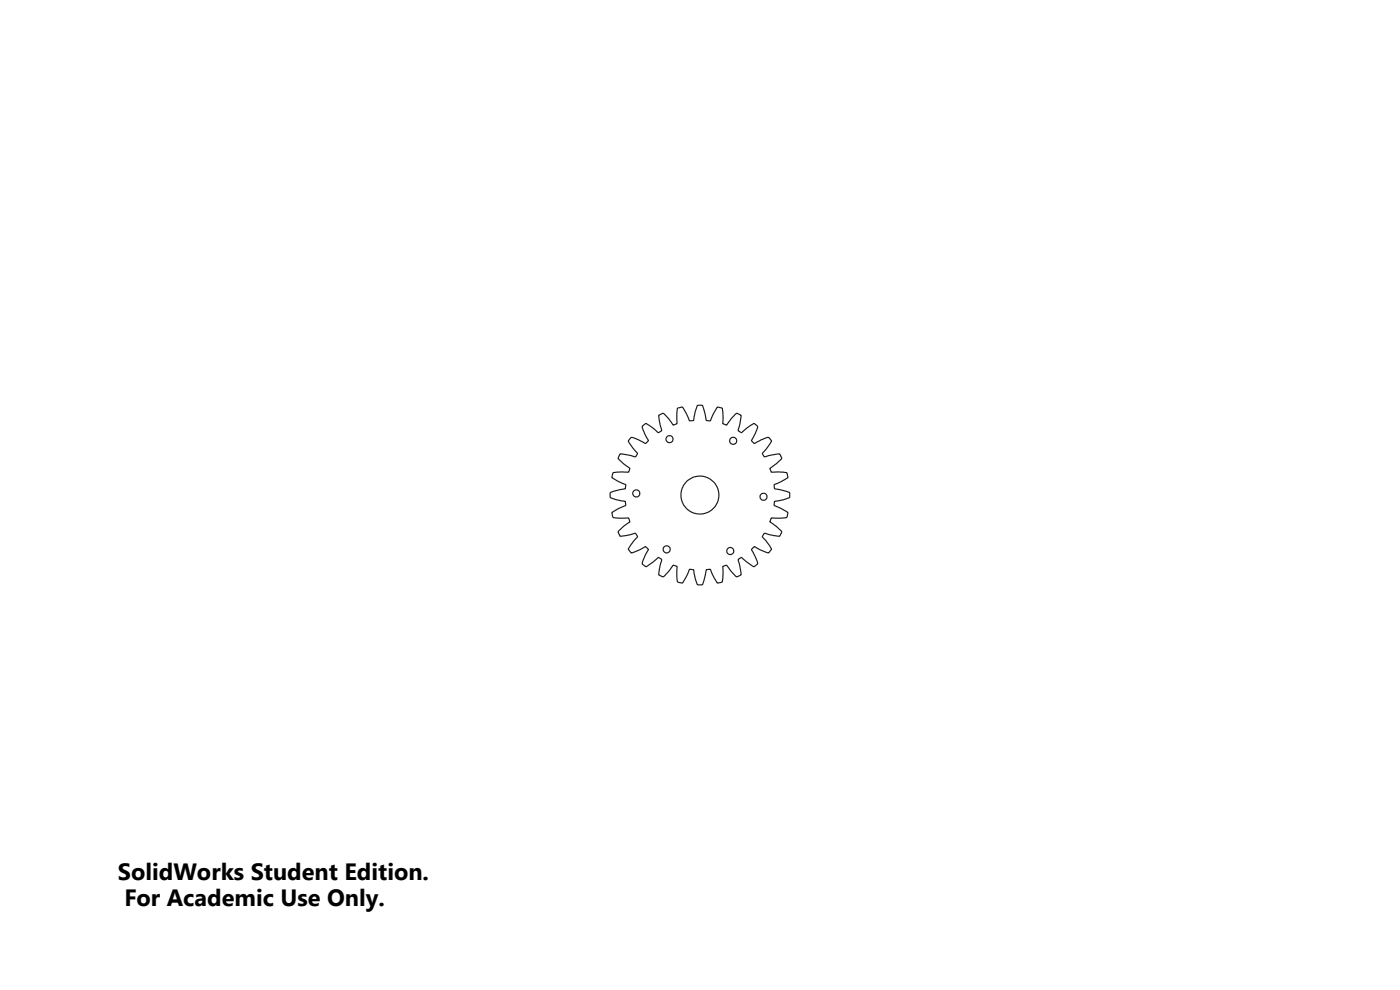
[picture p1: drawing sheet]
<svg xmlns="http://www.w3.org/2000/svg" width="297mm" height="210mm" viewBox="0 0 297 210" stroke-linecap="round" stroke-linejoin="round" font-family="sans-serif">
<g fill="none" stroke="#191924" stroke-width=".25">
<path d="M133.9 92.7l1.6 .6 1.4 .8 .7-.6-1.1-2.2a.88 .88 0 0 1 .4-1.4 7.5 7.5 0 0 1 2.8 1.9l.7-.4-.5-2.1-.2-1.2 1-.5 1.2 1.2 .9 1.4 .9-.3-.1-2.5a.8 .8 0 0 1 .9-1l.3-.1 .8 1.5 .7 1.5 .8-.1 .3-1.6 .6-1.6h1l.8 3.2 .9 .1 .6-1.5 .9-1.5 1 .3 .1 3.3 .8 .3 1-1.4 1.2-1.2 .9 .5-.6 3.3 .7 .4 1.9-1.6a.84 .84 0 0 1 1.5 .2l.1 .1-.3 .8-1.1 2.2 .6 .6 1.5-.8 1.6-.6 .6 .8-.9 1.5-1.1 1.2 .5 .7 1.1-.3 2.1-.3 .5 1-2.6 2.2 .3 .7 3.3 .1 .3 1-1.5 .9-1.5 .6 .1 .9 3.2 .8v1l-1.6 .6-1.6 .3-.1 .8 1.5 .7 1.5 .8-.3 1.1-1.2 .1-2.1-.1-.3 .9 1.4 .9 1.2 1.2-.4 .9a7.3 7.3 0 0 1-3.3-.6l-.5 .7 1.6 2a.8 .8 0 0 1-.1 1.3l-.1 .2-.9-.3-2.2-1.1-.6 .6 1.1 2.3a.86 .86 0 0 1-.4 1.3l-.2 .2-1.4-1-1.2-1.1-.7 .5 .6 3.2-.9 .5-2.3-2.5-.7 .2-.1 3.4-1 .2-1-1.8-.5-1.2-.9 .2-.8 3.2h-1l-1-3.3-.7-.1-.5 1.2-1 1.8-1.1-.2-.1-1.3 .1-2.1-.9-.2-.9 1.3-1.2 1.2-.9-.4a7.4 7.4 0 0 1 .6-3.3l-.7-.5-2.3 1.8-.4 .3-.2-.2a.8 .8 0 0 1-.3-1.3l1.1-2.3-.7-.6-1 .6-2 .8-.7-.8 1.2-1.7 .9-1-.5-.7-2 .5-1.2 .2-.5-1 1.2-1.2 1.4-.9-.4-.9-2.4 .1a.8 .8 0 0 1-1-.9l-.1-.3 1.4-.8 1.6-.7-.1-.8-1.7-.3-1.6-.6v-1l3.3-.8 .1-.9-1.6-.6-1.4-.9 .2-1 3.3-.1 .4-.8-1.4-1-1.2-1.1 .5-1 3.2 .6 .5-.7-1.1-1.2-1-1.5z"/>
<circle cx="142" cy="93.2" r=".76"/>
<circle cx="155.5" cy="93.5" r=".76"/>
<circle cx="135" cy="104.7" r=".75"/>
<circle cx="141.4" cy="116.5" r=".75"/>
<circle cx="148.5" cy="105" r="4"/>
<circle cx="154.9" cy="116.9" r=".75"/>
<circle cx="162" cy="105.4" r=".75"/>
</g>
<g font-size="5">
<text x="25" y="186.7">SolidWorks Student Edition.</text>
<text x="26.4" y="192.2">For Academic Use Only.</text>
</g>
</svg>
